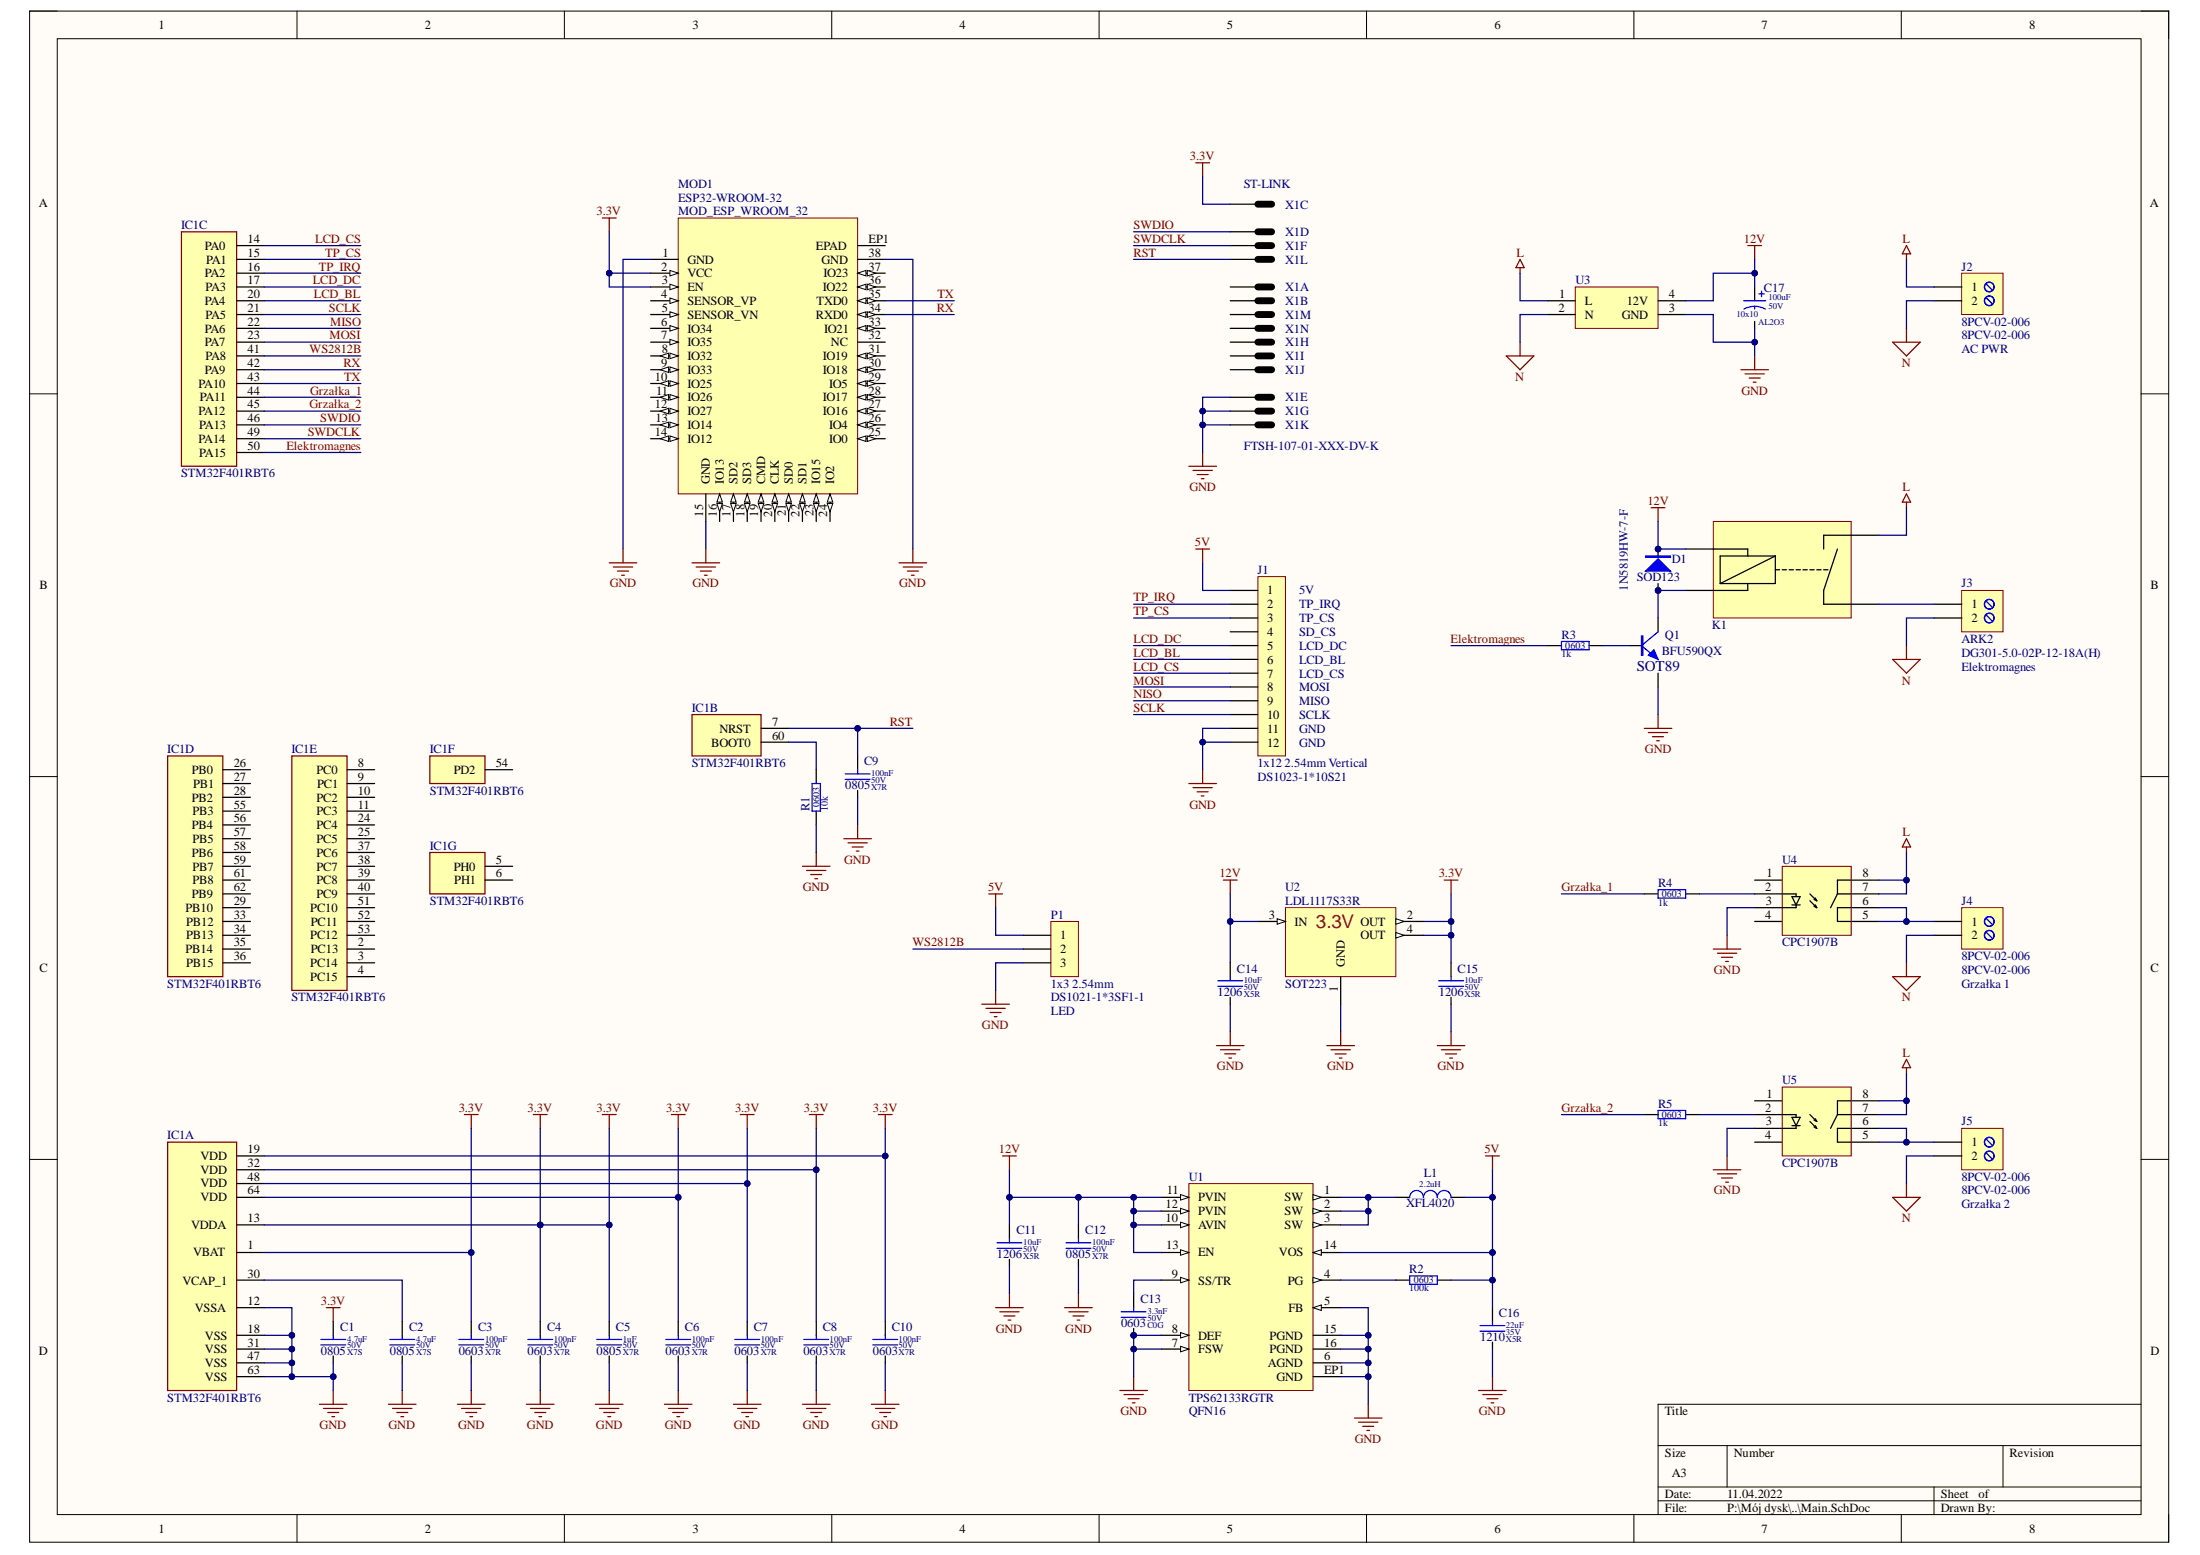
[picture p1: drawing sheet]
# Altium project TurboToster_v.1.0.PrjPcb
Numer: ---; Rev: v.1.0; Rysował: Eryk / Piotr; Tytuł: TurboToster
1 sheet, 40 parts. Net scope: global (net labels, ports and power ports of the same name join across sheets).
Board file: PCB.PcbDoc

## Sheet Main.SchDoc
size A3; SheetNumber: 1; SheetTotal: 1

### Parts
C1  value 4.7uF  Dielectric: X7S  Voltage: 50V  SCH_Footprint: 0805  [C_0805_2012]  (hidden comment: Ceramic X7S)
C2  value 4.7uF  Dielectric: X7S  Voltage: 50V  SCH_Footprint: 0805  [C_0805_2012]  (hidden comment: Ceramic X7S)
C3  value 100nF  Dielectric: X7R  Voltage: 50V  SCH_Footprint: 0603  [C_0603_1608]  (hidden comment: Ceramic X7R)
C4  value 100nF  Dielectric: X7R  Voltage: 50V  SCH_Footprint: 0603  [C_0603_1608]  (hidden comment: Ceramic X7R)
C5  value 1uF  Dielectric: X7R  Voltage: 50V  SCH_Footprint: 0805  [C_0805_2012]  (hidden comment: Ceramic X7R)
C6  value 100nF  Dielectric: X7R  Voltage: 50V  SCH_Footprint: 0603  [C_0603_1608]  (hidden comment: Ceramic X7R)
C7  value 100nF  Dielectric: X7R  Voltage: 50V  SCH_Footprint: 0603  [C_0603_1608]  (hidden comment: Ceramic X7R)
C8  value 100nF  Dielectric: X7R  Voltage: 50V  SCH_Footprint: 0603  [C_0603_1608]  (hidden comment: Ceramic X7R)
C9  value 100nF  Dielectric: X7R  Voltage: 50V  SCH_Footprint: 0805  [C_0805_2012]  (hidden comment: Ceramic X7R)
C10  value 100nF  Dielectric: X7R  Voltage: 50V  SCH_Footprint: 0603  [C_0603_1608]  (hidden comment: Ceramic X7R)
C11  value 10uF  Dielectric: X5R  Voltage: 50V  SCH_Footprint: 1206  [C_1206_3216]  (hidden comment: Ceramic X5R)
C12  value 100nF  Dielectric: X7R  Voltage: 50V  SCH_Footprint: 0805  [C_0805_2012]  (hidden comment: Ceramic X7R)
C13  value 3.3nF  Dielectric: C0G  Voltage: 50V  SCH_Footprint: 0603  [C_0603_1608]  (hidden comment: Ceramic C0G)
C14  value 10uF  Dielectric: X5R  Voltage: 50V  SCH_Footprint: 1206  [C_1206_3216]  (hidden comment: Ceramic X5R)
C15  value 10uF  Dielectric: X5R  Voltage: 50V  SCH_Footprint: 1206  [C_1206_3216]  (hidden comment: Ceramic X5R)
C16  value 22uF  Dielectric: X5R  Voltage: 35V  SCH_Footprint: 1210  [C_1210_3225]  (hidden comment: Ceramic X5R)
C17  value 100uF  Dielectric: AL2O3  SCH_Footprint: 10x10  Voltage: 50V  [CE_D_10x10_SMD]  (hidden comment: Electrolytic Capacitor)
D1  value 1N5819HW-7-F  [SOD123]  (hidden comment: 1N5819HW)
IC1  STM32F401RBT6  [LQFP-64]  (parts A,B,C,D,E,F,G of 7)
J1  value DS1023-1*10S21  SCH_Footprint: 1x12 2.54mm Vertical  [J_HEADER_1x12_2.54_VERTICAL]  (hidden comment: Goldpin female straight)
J2  value 8PCV-02-006  [J_8PCV-02-006]  (hidden comment: 600V 30A connector)
J3  value DG301-5.0-02P-12-18A(H)  [J_ARK2]  (hidden comment: ARK2)
J4  value 8PCV-02-006  [J_8PCV-02-006]  (hidden comment: 600V 30A connector)
J5  value 8PCV-02-006  [J_8PCV-02-006]  (hidden comment: 600V 30A connector)
K1  FTR-F3AA012E  [FTR-F3AA012E]  (value not drawn)
L1  value 2.2uH  [XFL4020]  (hidden comment: Inductor)
MOD1  value ESP32-WROOM-32  [MOD_ESP_WROOM_32]  (hidden comment: 2.4 GHz Wi-Fi-and-Bluetooth combo chip)
P1  value DS1021-1*3SF1-1  SCH_Footprint: 1x3 2.54mm  [P_HEADER_1x3_2.54]  (hidden comment: Goldpin)
Q1  SCH_Footprint: SOT89  [SOT89_TO-243AA_N]  (hidden comment: BFU590QX)
R1  value 10k  SCH_Footprint: 0603  [R_0603_1608]  (hidden comment: Resistor)
R2  value 100k  SCH_Footprint: 0603  [R_0603_1608]  (hidden comment: Resistor)
R3  value 1k  SCH_Footprint: 0603  [R_0603_1608]  (hidden comment: Resistor)
R4  value 1k  SCH_Footprint: 0603  [R_0603_1608]  (hidden comment: Resistor)
R5  value 1k  SCH_Footprint: 0603  [R_0603_1608]  (hidden comment: Resistor)
U1  SCH_Footprint: QFN16  [QFN16_3x3]  (hidden comment: TPS62133RGTR)
U2  SCH_Footprint: SOT223  [SOT223_SC73]  (hidden comment: LDL1117S33R)
U3  IRM-30-12  [IRM-30-12]  (value not drawn)
U4  CPC1907B  [CPC1907B]
U5  CPC1907B  [CPC1907B]
X1  FTSH-107-01-XXX-DV-K  [FTSH-107-01-XXX-DV-K]  (value not drawn)  (parts A,B,C,D,E,F,G,H,I,J,K,L,M,N of 14)

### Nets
3.3V: C1.1 C3.1 C4.1 C5.1 C6.1 C7.1 C8.1 C10.1 C15.1 IC1.1(VBAT) IC1.13(VDDA) IC1.19(VDD) IC1.32(VDD) IC1.48(VDD) IC1.64(VDD) MOD1.2(VCC) MOD1.3(EN) U2.2(OUT) U2.4(OUT) X1.3
5V: C16.1 J1.1 L1.2 P1.1 R2.2 U1.14(VOS)
12V: C11.1 C12.1 C14.1 C17.1 D1.1 K1.1 U1.10(AVIN) U1.11(PVIN) U1.12(PVIN) U1.13(EN) U2.3(IN) U3.4(12V)
GND: C1.2 C2.2 C3.2 C4.2 C5.2 C6.2 C7.2 C8.2 C9.2 C10.2 C11.2 C12.2 C13.2 C14.2 C15.2 C16.2 C17.2 IC1.12(VSSA) IC1.18(VSS) IC1.31(VSS) IC1.47(VSS) IC1.63(VSS) J1.11 J1.12 MOD1.1(GND) MOD1.15(GND) MOD1.38(GND) P1.3 Q1.1(E) R1.1 U1.5(FB) U1.6(AGND) U1.7(FSW) U1.8(DEF) U1.15(PGND) U1.16(PGND) U1.EP1(GND) U2.1(GND) U3.3(GND) U4.3 U5.3 X1.5 X1.7 X1.11
L: J2.1 K1.3 U3.1(L) U4.7 U4.8 U5.7 U5.8
N: J2.2 J3.2 J4.2 J5.2 U3.2(N)
Elektromagnes: IC1.50(PA15) R3.1
Grzałka_1: IC1.44(PA11) R4.1
Grzałka_2: IC1.45(PA12) R5.1
LCD_BL: IC1.20(PA4) J1.6
LCD_CS: IC1.14(PA0) J1.7
LCD_DC: IC1.17(PA3) J1.5
MISO: IC1.22(PA6)
MOSI: IC1.23(PA7) J1.8
NISO: J1.9
RST: C9.1 IC1.7(NRST) X1.12
RX: IC1.42(PA9) MOD1.34(RXD0)
SCLK: IC1.21(PA5) J1.10
SWDCLK: IC1.49(PA14) X1.6
SWDIO: IC1.46(PA13) X1.4
TP_CS: IC1.15(PA1) J1.3
TP_IRQ: IC1.16(PA2) J1.2
TX: IC1.43(PA10) MOD1.35(TXD0)
WS2812B: IC1.41(PA8) P1.2
NetC2_1: C2.1 IC1.30(VCAP_1)
NetC13_1: C13.1 U1.9(SS/TR)
NetD1_2: D1.2 K1.2 Q1.2(C)
NetIC1_60: IC1.60(BOOT0) R1.2
NetJ3_1: J3.1 K1.4
NetJ4_1: J4.1 U4.5 U4.6
NetJ5_1: J5.1 U5.5 U5.6
NetL1_1: L1.1 U1.1(SW) U1.2(SW) U1.3(SW)
NetQ1_3: Q1.3(B) R3.2
NetR2_1: R2.1 U1.4(PG)
NetR4_2: R4.2 U4.2
NetR5_2: R5.2 U5.2

Not connected (* = marked no-connect by the designer): IC1 2(PC13) 3(PC14) 4(PC15) 5(PH0) 6(PH1) 8(PC0) 9(PC1) 10(PC2) 11(PC3) 24(PC4) 25(PC5) 26(PB0) 27(PB1) 28(PB2) 29(PB10) 33(PB12) 34(PB13) 35(PB14) 36(PB15) 37(PC6) 38(PC7) 39(PC8) 40(PC9) 51(PC10) 52(PC11) 53(PC12) 54(PD2) 55(PB3) 56(PB4) 57(PB5) 58(PB6) 59(PB7) 61(PB8) 62(PB9); J1 4; MOD1 4(SENSOR_VP) 5(SENSOR_VN) 6(IO34) 7(IO35) 8(IO32) 9(IO33) 10(IO25) 11(IO26) 12(IO27) 13(IO14) 14(IO12) 16(IO13) 17(SD2) 18(SD3) 19(CMD) 20(CLK) 21(SD0) 22(SD1) 23(IO15) 24(IO2) 25(IO0) 26(IO4) 27(IO16) 28(IO17) 29(IO5) 30(IO18) 31(IO19) 32(NC) 33(IO21) 36(IO22) 37(IO23) EP1(EPAD); U4 1 4; U5 1 4; X1 1 2 8 9 10 13 14

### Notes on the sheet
- (near X1) ST-LINK
- (near J2) AC PWR
- (near J1) 5V
- (near J1) TP_IRQ
- (near J1) TP_CS
- (near J1) SD_CS
- (near J1) LCD_DC
- (near J1) LCD_BL
- (near J1) LCD_CS
- (near J3) Elektromagnes
- (near J1) MOSI
- (near J1) MISO
- (near J1) SCLK
- (near J1) GND
- (near P1) LED
- (near J4) Grzałka 1
- (near J5) Grzałka 2
